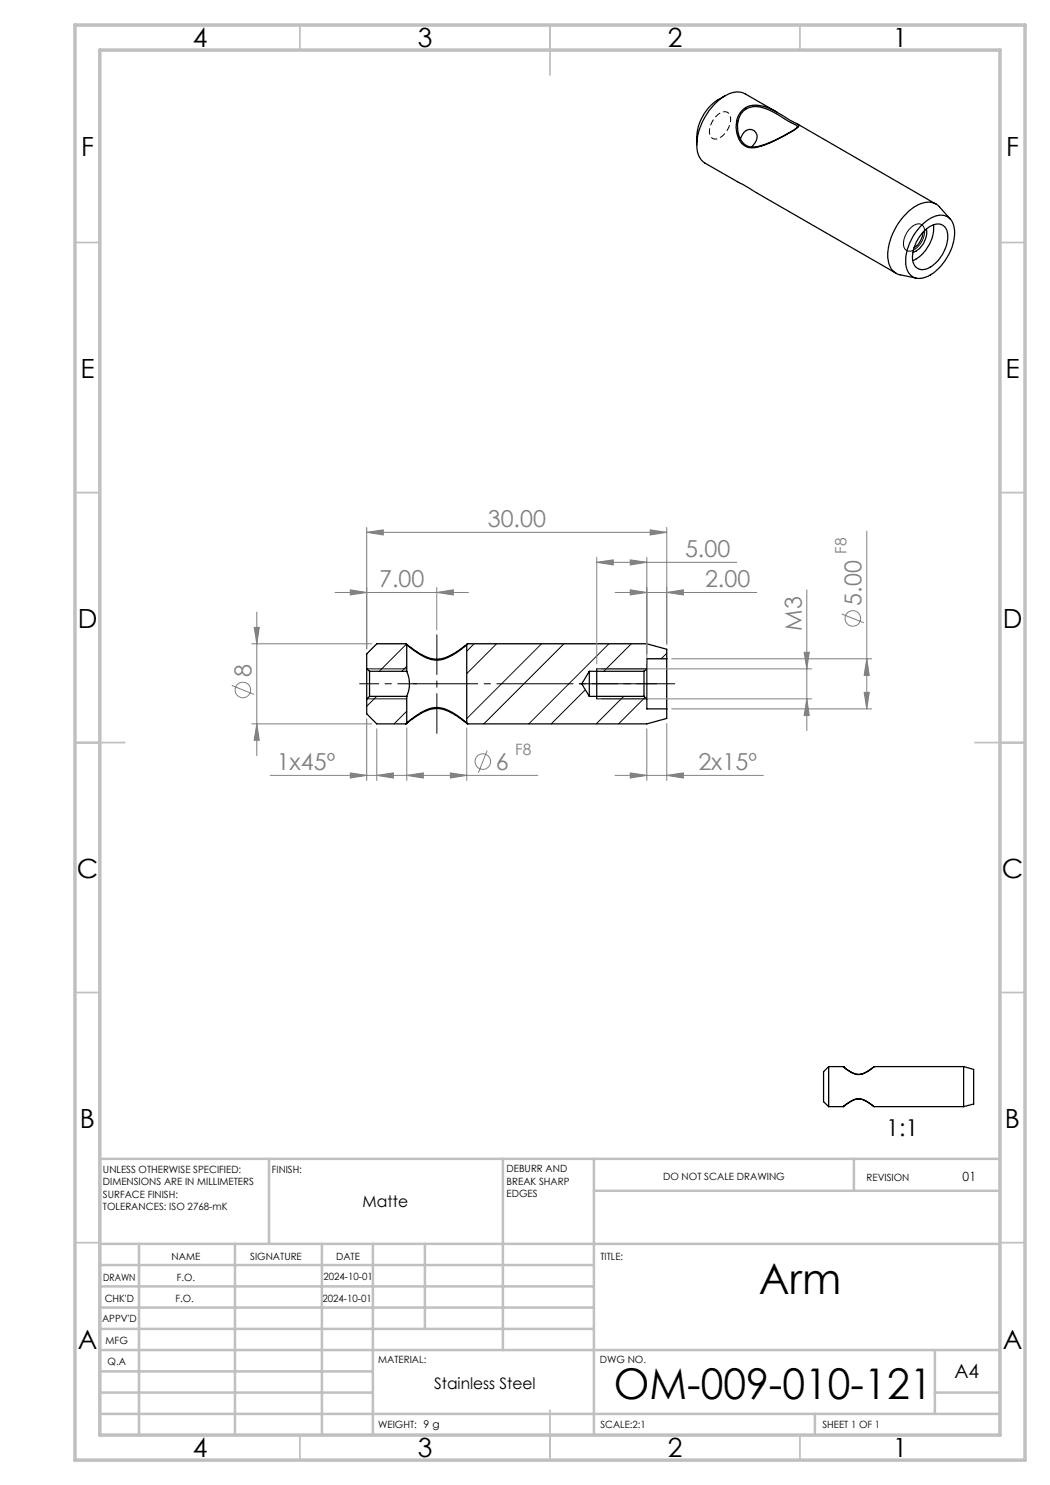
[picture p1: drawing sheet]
<svg xmlns="http://www.w3.org/2000/svg" width="210mm" height="297mm" viewBox="0 0 210 297" stroke-linecap="round" stroke-linejoin="round" font-family="sans-serif">
<g fill="none" stroke="#000" stroke-width=".2">
<path d="M181.8 45.9a2.1 2.1 0 0 1 2.6-1 2.75 2.75 0 0 1-.1 3.6 2.66 2.66 0 0 1-2.9 1.6 2.37 2.37 0 0 1-.2-3.1zM73.4 133.8h8M73.4 139.8h8M75.4 139.3l-2.1 1.9M81.3 128.8l-5.5 5.5M81.4 133.3l-1.1 1M94.8 128.8l-1.5 1.4M99.3 128.8l-6 5.9M108.3 128.8l-15 14.9M112.8 128.8l-16 16M117.1 138l-6.9 6.8M119.3 133.8h10"/>
<path d="M119.3 139.8h10M121.8 128.8l-16 16M124.7 139.3l-5.5 5.5M126.3 128.8l-5.5 5.5M129 139.5l-5.3 5.3M133.4 130.7l-1.2 1.1M81.4 142.2l-2.6 2.6"/>
</g>
<g fill="none" stroke="#000" stroke-width=".25">
<path d="M145 19.2l-1.4 .8a9.3 9.3 0 0 0-4.3 7.3v1.7M148.1 27.8a1.93 1.93 0 0 1 2.6-1.7 1.71 1.71 0 0 1 .1 2.7l-.5 .6M148.6 21.9a4.1 4.1 0 0 1 4.3-.6 28.9 28.9 0 0 1 5.3 2.9l1.5 .7 .1 .2a4.5 4.5 0 0 1-2.3 1.7 20.2 20.2 0 0 1-6.8 2.8 3.2 3.2 0 0 1-3.3-3 4.8 4.8 0 0 1 1.2-4.7zM155.5 22.5l-6.5-3.7a4.2 4.2 0 0 0-4.4 .6 12 12 0 0 0-5.1 10.9 3.6 3.6 0 0 0 1.5 2.3l38.2 22M159.5 25.3a19.8 19.8 0 0 1-5.9 3.3 5.3 5.3 0 0 1-4.3 .5 3.8 3.8 0 0 1-1.6-2.4M159.5 25.3l-.2-.2-1.8-1a19.2 19.2 0 0 0-5.5-2.7 3.7 3.7 0 0 0-4.5 4.3l.2 1.1M159.5 25.3h.1M159.5 24.8l27.7 16M184.5 44.9a4.8 4.8 0 0 1 4.8-1.7 3.8 3.8 0 0 1 1.5 4.5 10.5 10.5 0 0 1-5.6 7.7 2.78 2.78 0 0 1-4-2.6 10.6 10.6 0 0 1 3.3-7.9zM184.6 46.5a3.7 3.7 0 0 1 3.7-1.6 2.4 2.4 0 0 1 1.2 2.7 7.4 7.4 0 0 1-4.5 6.3 2.12 2.12 0 0 1-2.5-2.6 8.3 8.3 0 0 1 2.1-4.8zM184.6 46.5a4 4 0 0 1-1.8 3.1M185.3 45.8a4.4 4.4 0 0 1-2.7 4.7"/>
<path d="M186.7 45a7.4 7.4 0 0 1-4.1 7.1M190.1 43.8l-2.2-2.4a3.4 3.4 0 0 0-4.3-.4 12.2 12.2 0 0 0-6 10.9 3.2 3.2 0 0 0 2.4 3.1l3.3 .6M73.3 133.7v6.1M73.3 139.8v3l2.1 2h5.7M73.3 133.7l.6 .6M73.9 134.3v5M73.9 134.3h7.5M73.9 139.3h7.5M73.9 139.3l-.6 .5M81.4 134.3a6.2 6.2 0 0 1 0 5M81.4 129l.2 .1a11.3 11.3 0 0 0 5.4 2.9 7.1 7.1 0 0 0 4.6-1.7l1.7-1.3M81.4 129l-.2-.2h-5.8l-2.1 2v2.9"/>
<path d="M81.4 129v5.3M81.4 139.3v5.3M93.3 129l.2-.2h35.9l3.9 1.1v1.9M93.3 129v15.6M93.5 128.8h-.1a12.8 12.8 0 0 1-5.6 3 8.5 8.5 0 0 1-5.7-2.3l-.8-.7M117.9 134.3v5M117.9 134.3h10.9M117.9 139.3h10.9M117.9 134.3l-1.6 2.5 1.6 2.5M119.3 133.8v6M128.8 134.3v5M128.8 139.3l.6 .5"/>
<path d="M129.4 133.7v6.1M129.4 139.8v2h3.9M129.4 133.7l-.6 .6M133.3 131.8v10M133.3 131.8h-3.9v1.9M81.1 144.8h.1M81.3 144.7a14.8 14.8 0 0 1 5.1-2.9 6.9 6.9 0 0 1 5.4 1.7l1.6 1.2M81.4 144.6l-.1 .1M81.4 144.6l-.3 .2M81.4 144.6l.9-.8a9.3 9.3 0 0 1 5.2-2.3 10.5 10.5 0 0 1 5.7 3l.1 .1M133.3 141.8v1.9l-3.9 1.1h-35.9l-.2-.2M165.7 213.3v8"/>
<path d="M165.7 213.3l-1 1v6l1 1M165.7 213.3h2.9M168.6 213.3l.2 .2a3.9 3.9 0 0 0 4 1.1l2-1.2M168.6 213.3h.1M168.6 213.3l.4 .3a3.5 3.5 0 0 0 4.5 .7l1.3-1M174.8 213.3l-.1 .1M174.8 213.3h17.9M192.7 213.3v8M192.7 213.3l2 .6v6.9l-2 .5M165.7 221.3h2.9M168.6 221.3l.5-.3a3.4 3.4 0 0 1 4.1-.8l1.6 1.1M168.7 221.3l.1-.1a4.8 4.8 0 0 1 3.4-1.4 6.8 6.8 0 0 1 2.5 1.5h.1"/>
<path d="M168.9 221.1l-.3 .2M174.7 221.3h.1M174.8 221.3h17.9"/>
</g>
<g fill="none" stroke="#808080" stroke-width=".2">
<path d="M67 118.5h26.7M70.1 118l3.2 .5-3.2 .5zM73.3 106.5l3.4-.5v1zM73.3 105.5v24.3M73.3 106.5h60M87.3 118.5l3.4-.5v1zM87.3 117.5v8.5M119.3 112.5l3.4-.5v1zM119.3 111.5v21.3M119.3 112.5h28.1M123 118.5h28.3M126 118l3.4 .5-3.4 .5z"/>
<path d="M126 112l3.4 .5-3.4 .5zM129.4 111.5v21.3M130 106l3.3 .5-3.3 .5zM133.3 118.5l3.4-.5v1zM133.3 105.5v23.3M161.4 118v28.1M173.4 106.2v35.6M46.4 137.1l4.4 1.8M50.3 128.8h24.1M50.8 125.5h1.1l-.5 3.3zM51.4 122.4v28.7M120.4 133.8h41.9"/>
<path d="M120.4 139.8h41.9M134.3 131.8h40M160.8 130.5h1.1l-.5 3.3zM161.4 139.8l.5 3.3h-1.1zM168.3 122.8l4.5 1.8M172.8 138.5h1l-.4 3.3zM173.4 131.8l.4 3.3h-1zM50.3 144.8h24.1M51.4 144.8l.5 3.3h-1.1zM70.1 154.6l3.2 .5-3.2 .5zM73.3 143.8v12.3M75.4 155.1l3.3-.5v1z"/>
<path d="M75.4 145.8v10.3M81.4 155.1l3.3-.5v1zM81.4 145.6v10.5M90.1 154.6l3.2 .5-3.2 .5zM93.3 145.6v10.5M97.4 150.1l-1.7 4.4M107.6 155.1h-53.6M123 155.1h29.7M126 154.6l3.4 .5-3.4 .5zM129.4 145.8v10.3M133.4 155.1l3.3-.5v1zM133.4 144.7v11.4"/>
<path d="M134.3 141.8h40"/>
<circle cx="48.6" cy="138" r="1.55"/>
<circle cx="170.6" cy="123.7" r="1.56"/>
<circle cx="96.6" cy="152.3" r="1.55"/>
</g>
<path d="M146.1 23.9a1.33 1.33 0 0 0-.7-1.5 1.33 1.33 0 0 0-1.6 .3 4.1 4.1 0 0 0-1.7 4.6 1.53 1.53 0 0 0 2.4-.1 4.8 4.8 0 0 0 1.6-3.3" fill="none" stroke="#000" stroke-width=".2" stroke-dasharray="1.3 .6" stroke-dashoffset=".7" stroke-linecap="butt"/>
<path d="M87.4 127v19.7" fill="none" stroke="#000" stroke-width=".2" stroke-dasharray="15.2 1.3 1.3 1.3" stroke-dashoffset="7.3"/>
<path d="M71.9 136.8h11.5" fill="none" stroke="#000" stroke-width=".2" stroke-dasharray="15.2 1.3 1.3 1.3" stroke-dashoffset="11.4"/>
<path d="M115.9 136.8h19.1" fill="none" stroke="#000" stroke-width=".2" stroke-dasharray="15.2 1.3 1.3 1.3" stroke-dashoffset="7.6"/>
<path d="M82.6 136.8h48.8" fill="none" stroke="#000" stroke-width=".2" stroke-dasharray="15.2 1.3 1.3 1.3" stroke-dashoffset="2.3"/>
<g fill="none" stroke="#c0c0c0" stroke-width=".35">
<path d="M60 5v5M110 5v10M160 5v5M15 48.5h5M200 48.5h5M15 98.5h5M200 98.5h5M15 148.5h10M195 148.5h10M15 198.5h5M200 198.5h5M15 248.5h5"/>
<path d="M200 248.5h5M60 287v5M110 282v10M160 287v5"/>
</g>
<g fill="none" stroke="#c0c0c0" stroke-width=".5">
<path d="M53.8 231.8v17M100.6 231.8v38.2M118.8 231.8v55.2M118.8 238.2h81.2M170.8 231.8v6.4M200 231.8h-180v55.2M20 248.8h180M20 257.3h98.8M20 253h98.8M27.8 248.8v38.2M47 248.8v38.2M64.4 248.8v38.2"/>
<path d="M74.6 248.8v38.2M85 248.8v17M20 265.8h98.8M20 261.5h98.8M20 278.5h54.6M20 274.3h54.6M20 270h180M187 278.5h13M187 270v12.8M20 282.8h180M163 282.8v4.2"/>
</g>
<path d="M15 5h190v287h-190zM20 10h180v277h-180z" fill="none" stroke="#c0c0c0" stroke-width=".7"/>
<g fill="#808080">
<path d="M126 154.6l3.4 .5-3.4 .5zM133.4 155.1l3.3-.5v1zM70.1 118l3.2 .5-3.2 .5zM87.3 118.5l3.4-.5v1zM81.4 155.1l3.3-.5v1zM90.1 154.6l3.2 .5-3.2 .5z"/>
<path d="M73.3 106.5l3.4-.5v1zM130 106l3.3 .5-3.3 .5z"/>
<path d="M133.3 118.5l3.4-.5v1zM126 118l3.4 .5-3.4 .5zM126 112l3.4 .5-3.4 .5zM119.3 112.5l3.4-.5v1zM75.4 155.1l3.3-.5v1zM70.1 154.6l3.2 .5-3.2 .5z"/>
<path d="M172.8 138.5h1l-.4 3.3zM173.4 131.8l.4 3.3h-1z"/>
<path d="M50.8 125.5h1.1l-.5 3.3zM51.4 144.8l.5 3.3h-1.1zM160.8 130.5h1.1l-.5 3.3zM161.4 139.8l.5 3.3h-1.1z"/>
</g>
<g font-size="8.5">
<text x="151.7" y="258.8">Arm</text>
<text x="122.8" y="279.7">OM-009-010-121</text>
</g>
<g font-size="5.3">
<text x="38.5" y="9.5">4</text>
<text x="83.5" y="9.5">3</text>
<text x="133.6" y="9.5">2</text>
<text x="178.6" y="9.5">1</text>
<text x="16.2" y="31.3">F</text>
<text x="201.2" y="31.3">F</text>
<text x="16.1" y="75.5">E</text>
<text x="201.1" y="75.5">E</text>
<text x="15.5" y="125.5">D</text>
<text x="200.5" y="125.5">D</text>
<text x="15.4" y="175.5">C</text>
<text x="200.4" y="175.5">C</text>
<text x="16" y="225.5">B</text>
<text x="201" y="225.5">B</text>
<text x="15.5" y="269.8">A</text>
<text x="200.5" y="269.8">A</text>
<text x="38.5" y="291.5">4</text>
<text x="83.5" y="291.5">3</text>
<text x="133.6" y="291.5">2</text>
<text x="178.6" y="291.5">1</text>
</g>
<g font-size="4.7" fill="#808080">
<text x="97.5" y="105.5">30.00</text>
<text x="137" y="111.4">5.00</text>
<text x="75.8" y="117.4">7.00</text>
<text x="141" y="117.4">2.00</text>
<text x="172.3" y="121.1" transform="rotate(-90 172.3 121.1)">5.00</text>
<text x="160.4" y="126.1" transform="rotate(-90 160.4 126.1)">M3</text>
<text x="50.3" y="135.4" transform="rotate(-90 50.3 135.4)">8</text>
<text x="55.3" y="154.1">1x45º</text>
<text x="99.1" y="154">6</text>
<text x="139.7" y="154.1">2x15º</text>
</g>
<text font-size="4.7" x="177.2" y="227.3">1:1</text>
<text font-size="3.9" x="190.9" y="275.5">A4</text>
<g font-size="3.2">
<text x="72.5" y="241.4">Matte</text>
<text x="86.8" y="277.9">Stainless Steel</text>
</g>
<g font-size="3.1" fill="#808080">
<text x="169.3" y="110.8" transform="rotate(-90 169.3 110.8)">F8</text>
<text x="103" y="151">F8</text>
</g>
<text font-size="2.5" x="192.5" y="236.1">01</text>
<g font-size="2">
<text x="20.6" y="234.6">UNLESS OTHERWISE SPECIFIED:</text>
<text x="20.6" y="237.1">DIMENSIONS ARE IN MILLIMETERS</text>
<text x="20.6" y="239.6">SURFACE FINISH:</text>
<text x="54.4" y="234.6">FINISH:</text>
<text x="101.3" y="234.5">DEBURR AND</text>
<text x="101.3" y="237">BREAK SHARP</text>
<text x="101.3" y="239.5">EDGES</text>
<text x="132.6" y="236">DO NOT SCALE DRAWING</text>
<text x="173.3" y="236.2">REVISION</text>
<text x="20.6" y="242.1">TOLERANCES: ISO 2768-mK</text>
<text x="34.3" y="252">NAME</text>
<text x="50" y="251.9">SIGNATURE</text>
<text x="67.2" y="251.9">DATE</text>
<text x="120.1" y="251.9">TITLE:</text>
<text x="20.6" y="256.1">DRAWN</text>
<text x="35.3" y="256.1">F.O.</text>
<text x="64.7" y="255.9">2024-10-01</text>
<text x="20.9" y="260.3">CHK'D</text>
<text x="35.1" y="260.3">F.O.</text>
<text x="64.5" y="260.3">2024-10-01</text>
<text x="20.4" y="264.4">APPV'D</text>
<text x="21.1" y="268.8">MFG</text>
<text x="21.5" y="273">Q.A</text>
<text x="75.6" y="272.5">MATERIAL:</text>
<text x="120" y="272.5">DWG NO.</text>
<text x="75.6" y="285.5">WEIGHT: 9 g</text>
<text x="120.1" y="285.6">SCALE:2:1</text>
<text x="164.5" y="285.6">SHEET 1 OF 1</text>
</g>
</svg>
